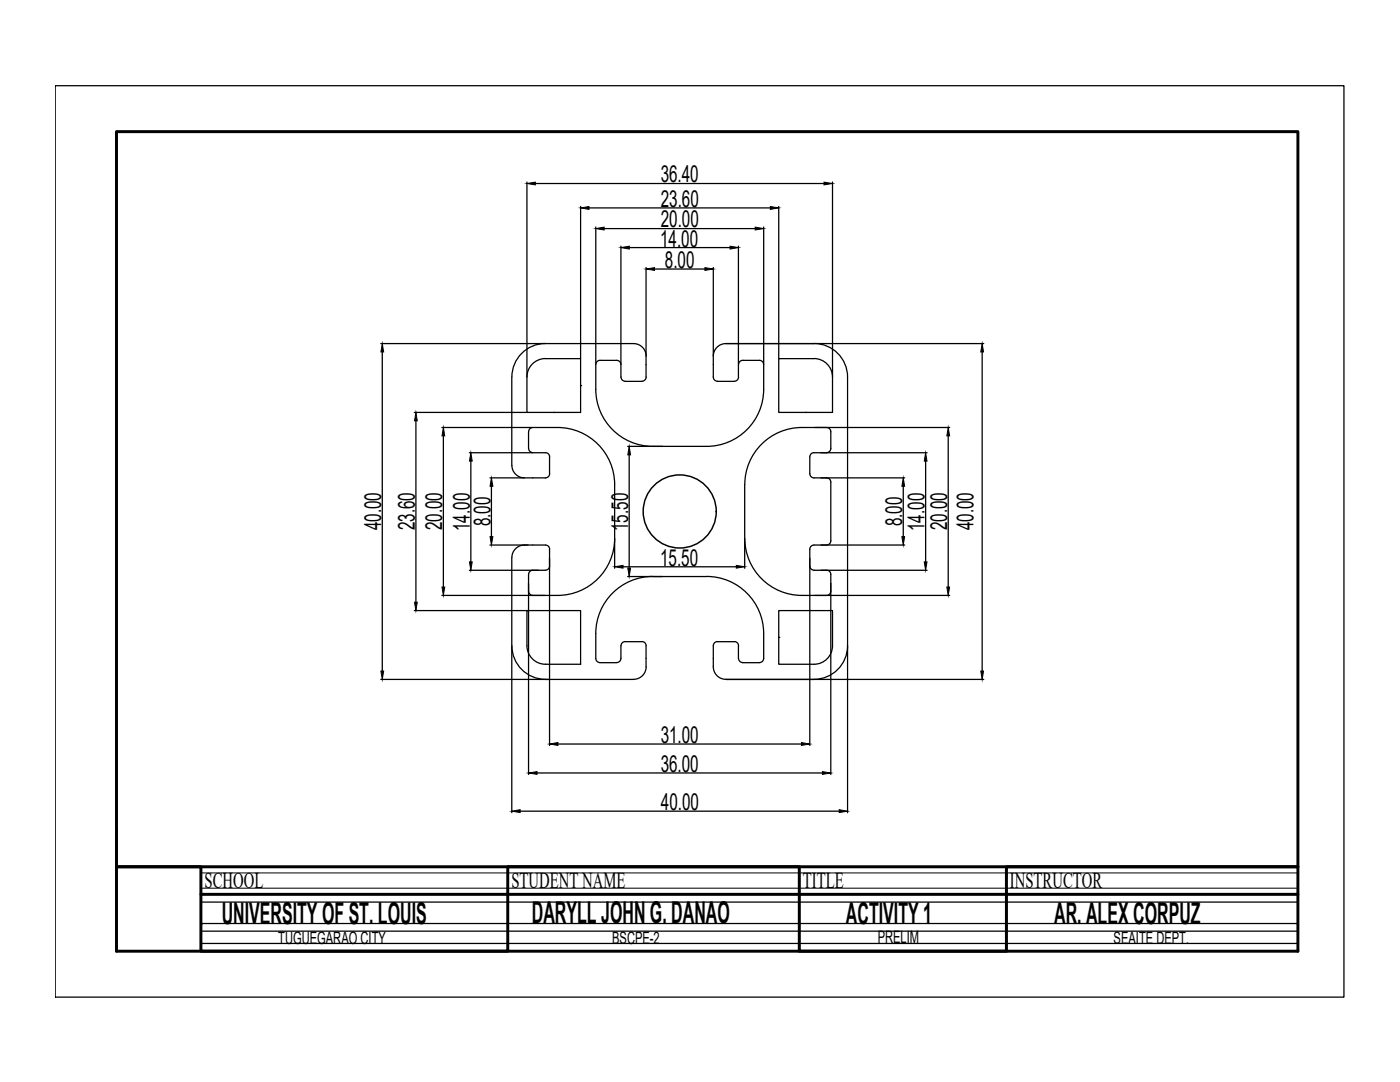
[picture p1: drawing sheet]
<svg xmlns="http://www.w3.org/2000/svg" width="279mm" height="216mm" viewBox="0 0 279 216" stroke-linecap="round" stroke-linejoin="round" font-family="sans-serif">
<!-- layer: 0 -->
<g fill="none" stroke="#000" stroke-width=".25">
<path d="M11 17.1h257.2v181.9h-257.2zM105.2 36.3v38.9M106.8 36.6h57.7M166.1 36.3v38.9M115.9 41.2v30.3M117.5 41.5h36.2M118.9 45.3v27.3M120.6 45.6h30.1M123.9 49.1v23.5M125.6 49.4h20.1M128.9 53.4v17.6M130.6 53.7h10.1"/>
<path d="M142.4 53.4v17.6M147.4 49.1v23.5M152.4 45.3v27.3M155.4 41.2v30.3M76 68.6h32.7M76.3 70.2v63.7M102.1 75.2v17.7M106.2 72.6a3.7 3.7 0 0 1 2.7-1.1l7 .1v10.7h-10.7v-7.1a3.7 3.7 0 0 1 1-2.6zM115.9 76.9h.1M128.9 71.1v4.1M129 71.1a2.51 2.51 0 0 0-2.6-2.5l-17.5-.1a6.7 6.7 0 0 0-6.7 6.7M129 75.2a.87 .87 0 0 1-.9 .9h-3.3a.87 .87 0 0 1-.9-.9v-2.5a.84 .84 0 0 0-.8-.8h-3.4a.84 .84 0 0 0-.8 .8v5a11.4 11.4 0 0 0 11.4 11.4"/>
<path d="M142.4 71.1v4.1a.87 .87 0 0 0 .8 .9h3.4a.8 .8 0 0 0 .8-.9v-2.5a.84 .84 0 0 1 .8-.8h3.4a.84 .84 0 0 1 .8 .8v5a11.4 11.4 0 0 1-11.4 11.4h-15.7M155.4 71.6l7.1-.1a3.7 3.7 0 0 1 3.6 3.7v7.1h-10.7zM162.5 68.5a6.7 6.7 0 0 1 6.6 6.7v53.7a6.7 6.7 0 0 1-6.6 6.7M196 70.2v63.7M196.3 68.6h-51.4a2.51 2.51 0 0 0-2.5 2.5M82.7 82.3h22.4M83 84v36.2M88.2 85.3h18M88.5 87v30.1M93.7 90.3h12.5M94 92v20.1M97.8 95.4h6.7"/>
<path d="M98.1 97v10.1M102.2 92.8a2.51 2.51 0 0 0 2.5 2.6h4.1a.84 .84 0 0 0 .9-.9M105.5 86.1v3.4M105.5 86.1a.84 .84 0 0 1 .8-.8h5a11.4 11.4 0 0 1 11.4 11.4v10.7a11.4 11.4 0 0 1-11.4 11.4h-23.1M105.5 89.5a.84 .84 0 0 0 .8 .8M106.3 90.3h2.5M108.9 90.3a.84 .84 0 0 1 .8 .9M109.7 91.2v3.3M110.5 82.3h.1M125.6 90.8v22.6M160 85.3h29.5M160 85.3a11.4 11.4 0 0 0-11.4 11.4v10.7a11.4 11.4 0 0 0 11.4 11.4"/>
<path d="M160.8 82.3h.1M161.6 94.5a.84 .84 0 0 0 .9 .9h18.1M162.4 90.3h22.6M162.5 90.3a.84 .84 0 0 0-.9 .9v3.3M165 95.4a.84 .84 0 0 1 .8 .8v11.7a.84 .84 0 0 1-.8 .9M165 85.3a.84 .84 0 0 1 .8 .8M165.8 89.5a.84 .84 0 0 1-.8 .8M165.8 86.1v3.4M180.3 97v10.1M184.7 92v20.1M189.2 87v30.1M93.7 113.8h15.1"/>
<path d="M97.8 108.8h11.1a.84 .84 0 0 1 .8 .8M102.1 111.3v17.6M104.7 108.8a2.51 2.51 0 0 0-2.5 2.5M105.5 114.6v39.9M105.5 118a.84 .84 0 0 0 .8 .8M106.3 113.8a.84 .84 0 0 0-.8 .8M109.7 109.6v39.2M109.7 112.9a.84 .84 0 0 1-.8 .9M122.7 107.5v5.9M124.3 113.1h22.6M125.3 115h15.7M130.3 115a11.4 11.4 0 0 0-11.4 11.4v5a.84 .84 0 0 0 .8 .8h3.4a.87 .87 0 0 0 .8-.8v-2.5a.87 .87 0 0 1 .9-.9h3.3a.8 .8 0 0 1 .9 .9"/>
<path d="M141 115a11.4 11.4 0 0 1 11.4 11.4v5a.87 .87 0 0 1-.8 .8h-3.4a.87 .87 0 0 1-.8-.8v-2.5a.8 .8 0 0 0-.9-.9h-3.3a.84 .84 0 0 0-.8 .9v4.1a2.51 2.51 0 0 0 2.5 2.6h51.4M148.6 107.5v5.9M160 118.8h29.5M161.6 112.9a.84 .84 0 0 0 .9 .9M162.4 113.8h22.6M165 113.8a.84 .84 0 0 1 .8 .8v39.9M165.8 118a.84 .84 0 0 1-.8 .8M180.6 108.8h-18.1a.84 .84 0 0 0-.9 .8v39.2M82.7 121.8h22.7M102.1 129v33.2M102.2 128.9a6.7 6.7 0 0 0 6.7 6.7M105.2 121.8h10.7v10.7h-7a3.7 3.7 0 0 1-3.7-3.6z"/>
<path d="M128.9 128.9v4.2M129 133a2.51 2.51 0 0 1-2.6 2.6h-50.4M155.4 121.8h10.7v7.1a3.7 3.7 0 0 1-3.7 3.6h-7zM155.4 127.2h.1M169.1 129v33.2M107.2 154.2h56.9M111.3 148.5h48.6M23.2 165.3v7.7M40.1 178.5v1.5h218.9M103.8 161.9h63.7M40.1 180v4.3h218.9M40.1 184.4h.1"/>
<path d="M40.1 186.7v-2.4v1.5h218.9v2.5h-218.9"/>
</g>
<path d="M23.2 26.3h235.8v163.5h-235.8zM23.2 173h235.8h-58.1v16.8h-41.4v-16.8h-58.2v16.8h-61.2v-16.8zM40.1 178.5h218.9" fill="none" stroke="#000" stroke-width=".59"/>
<path d="M40.1 174.2h218.9M40.1 177.2h218.9" fill="none" stroke="#000" stroke-width=".2"/>
<!-- layer: wa -->
<circle cx="135.7" cy="102.1" r="7.3" fill="none" stroke="#000" stroke-width=".3"/>
<!-- layer: 0 -->
<g fill="#000" stroke="#000" stroke-width=".2">
<path d="M105.2 36.6l1.6-.3v.6zM164.5 36.3l1.6 .3-1.6 .3zM115.9 41.5l1.6-.3v.6zM118.9 45.6l1.7-.3v.6zM123.9 49.4l1.7-.3v.6zM128.9 53.7l1.7-.3v.6zM140.7 53.4l1.7 .3-1.7 .3zM145.7 49.1l1.7 .3-1.7 .3zM150.7 45.3l1.7 .3-1.7 .3zM153.7 41.2l1.7 .3-1.7 .3zM76.3 68.6l.3 1.6h-.6zM196 68.6l.3 1.6h-.6z"/>
<path d="M83 82.3l.3 1.7h-.6zM88.5 85.3l.3 1.7h-.6zM94 90.3l.2 1.7h-.5zM98.1 95.4l.3 1.6h-.6zM125.6 89.1l.2 1.7h-.5zM180.3 95.4l.2 1.6h-.5zM184.7 90.3l.3 1.7h-.5zM189.2 85.3l.3 1.7h-.5zM88.2 117.1h.6l-.3 1.7zM93.7 112.1h.5l-.2 1.7zM97.8 107.1h.6l-.3 1.7zM122.7 113.1l1.6-.3v.6z"/>
<path d="M125.3 113.4h.5l-.2 1.6zM146.9 112.8l1.7 .3-1.7 .3zM180 107.1h.5l-.2 1.7zM184.5 112.1h.5l-.3 1.7zM189 117.1h.5l-.3 1.7zM76 133.9h.6l-.3 1.7zM82.7 120.2h.6l-.3 1.6zM195.7 133.9h.6l-.3 1.7zM105.5 154.2l1.7-.2v.5zM109.7 148.5l1.6-.3v.5zM159.9 148.2l1.7 .3-1.7 .2zM164.1 154l1.7 .2-1.7 .3z"/>
<path d="M102.1 161.9l1.7-.3v.5zM167.5 161.6l1.6 .3-1.6 .2z"/>
</g>
<g font-size="6">
<text x="44.2" y="184.3">UNIVERSITY OF ST. LOUIS</text>
<text x="106.2" y="184.3">DARYLL JOHN G. DANAO</text>
<text x="168.8" y="184.3">ACTIVITY 1</text>
<text x="210.4" y="184.3">AR. ALEX CORPUZ</text>
</g>
<g font-size="4.7">
<text x="131.9" y="36.4">36.40</text>
<text x="131.9" y="41.3">23.60</text>
<text x="131.9" y="45.4">20.00</text>
<text x="131.7" y="49.2">14.00</text>
<text x="132.7" y="53.5">8.00</text>
<text x="76.1" y="105.8" transform="rotate(-90 76.1 105.8)">40.00</text>
<text x="82.8" y="105.8" transform="rotate(-90 82.8 105.8)">23.60</text>
<text x="88.3" y="105.8" transform="rotate(-90 88.3 105.8)">20.00</text>
<text x="93.8" y="106" transform="rotate(-90 93.8 106)">14.00</text>
<text x="97.9" y="105" transform="rotate(-90 97.9 105)">8.00</text>
<text x="125.4" y="106" transform="rotate(-90 125.4 106)">15.50</text>
<text x="180.1" y="105" transform="rotate(-90 180.1 105)">8.00</text>
<text x="184.5" y="106" transform="rotate(-90 184.5 106)">14.00</text>
<text x="189" y="105.8" transform="rotate(-90 189 105.8)">20.00</text>
<text x="194.3" y="105.8" transform="rotate(-90 194.3 105.8)">40.00</text>
<text x="131.7" y="112.9">15.50</text>
<text x="131.9" y="148.2">31.00</text>
<text x="131.9" y="154">36.00</text>
<text x="131.9" y="161.6">40.00</text>
</g>
<g font-size="4.5">
<text x="40.8" y="177.2">SCHOOL</text>
<text x="102.1" y="177.2">STUDENT NAME</text>
<text x="160.3" y="177.2">TITLE</text>
<text x="201.5" y="177.3">INSTRUCTOR</text>
</g>
<g font-size="3.4">
<text x="55.5" y="188.3">TUGUEGARAO CITY</text>
<text x="122.2" y="188.3">BSCPE-2</text>
<text x="175.2" y="188.3">PRELIM</text>
<text x="222.3" y="188.3">SEAITE DEPT.</text>
</g>
</svg>
